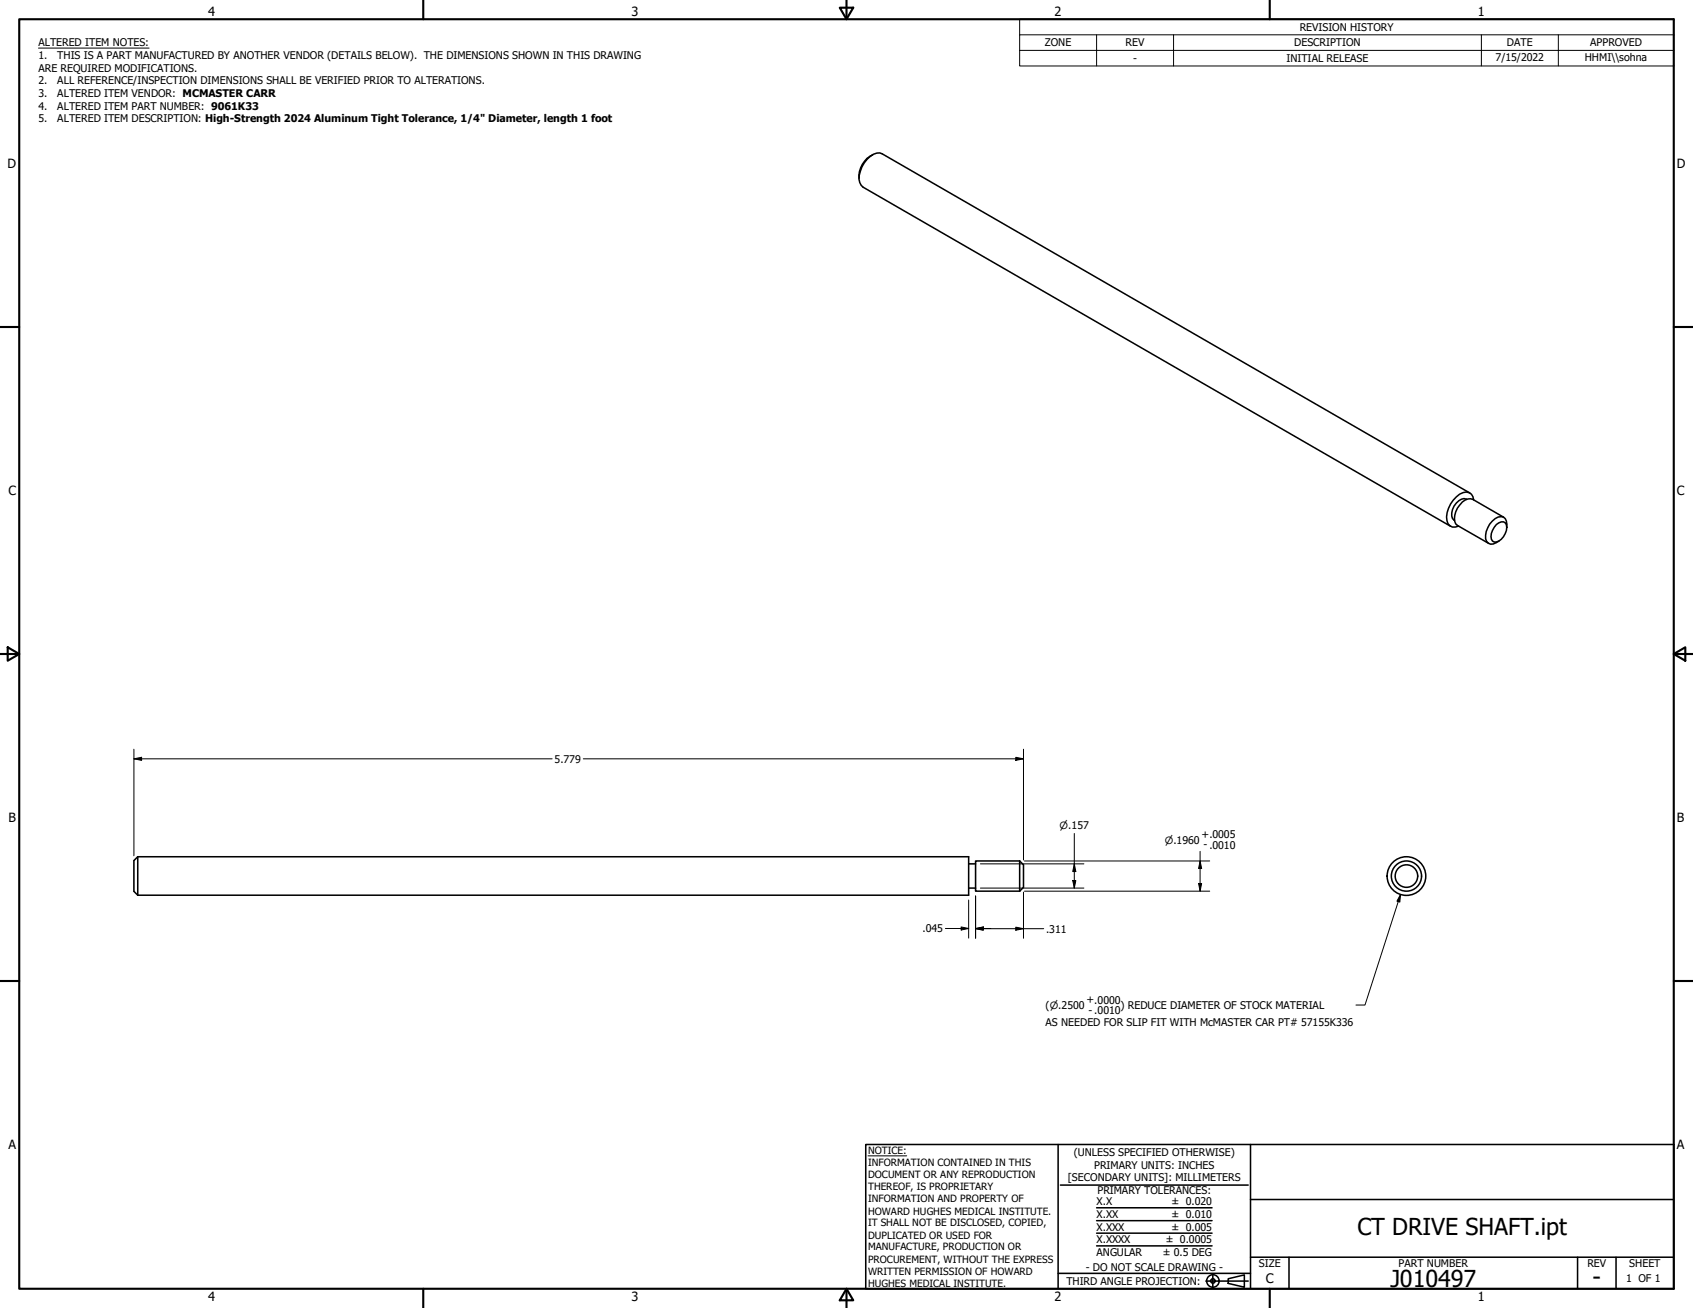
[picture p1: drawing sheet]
<svg xmlns="http://www.w3.org/2000/svg" width="559mm" height="432mm" viewBox="0 0 559 432" stroke-linecap="round" stroke-linejoin="round" font-family="sans-serif">
<!-- layer: Visible (ANSI) -->
<g fill="none" stroke="#000" stroke-width=".51">
<path d="M288 51.1a8 8 0 0 0-4.5 7.8M484.1 164.8a2.04 2.04 0 0 0-2.6 .5 5.4 5.4 0 0 0-2.1 5.9l.7 .6M485.1 162.8l-193.9-112a3.6 3.6 0 0 0-4 .8 9.2 9.2 0 0 0-3.4 8.7l1.1 1.5 193.9 111.9M486.4 165a2.72 2.72 0 0 0-1.7-2.4 2.72 2.72 0 0 0-2.9 .5 9.6 9.6 0 0 0-4.2 8.7 2.52 2.52 0 0 0 3.9 1.9M493.9 173.2a1.94 1.94 0 0 1 3.3 0 5.3 5.3 0 0 1-3.3 5.7h-.7a2.13 2.13 0 0 1-.9-2.8l.9-2zM496.3 170.8l-10.2-6a3.5 3.5 0 0 0-4.3 1.9 6 6 0 0 0-1.3 6.3l10.9 6.4M497.3 174.1a3.2 3.2 0 0 0-1.1-3.4 4.9 4.9 0 0 0-5.2 3.5 4.5 4.5 0 0 0 .2 5.1 3 3 0 0 0 3.5-.7M45.5 282.8l-1.3 1.3v10.2l1.3 1.2M45.5 282.8v12.7M45.5 282.8h274.2v12.7h-274.2M319.7 293.2h2.3M319.7 285.2h2.3"/>
<path d="M336.5 284.2h-14.5v10h14.5M336.5 284.2v10M336.5 284.2l1.3 1.3v7.4l-1.3 1.3"/>
<circle cx="464.2" cy="289.2" r="5"/>
<circle cx="464.2" cy="289.2" r="3.7"/>
<circle cx="464.2" cy="289.2" r="6.4"/>
</g>
<!-- layer: Border (ANSI) -->
<g fill="none" stroke="#000" stroke-width=".7">
<path d="M6.3 6.3h546.1v419.1h-546.1zM139.7 0v6.3M277.2 2.5h4.4l-2.2 3.8zM279.4 0v6.3M419.1 0v6.3M0 107.9h6.3M552.4 107.9h6.4M0 215.9h6.3M2.5 213.7l3.8 2.2-3.8 2.2zM552.4 215.9l3.9-2.2v4.4zM552.4 215.9h6.4M0 323.8h6.3"/>
<path d="M552.4 323.8h6.4M139.7 425.4v6.4M279.4 425.4l2.2 3.9h-4.4zM279.4 425.4v6.4M419.1 425.4v6.4"/>
</g>
<!-- layer: Title (ANSI) -->
<g fill="none" stroke="#000" stroke-width=".51">
<path d="M285.8 377.8h266.6v47.6h-266.6zM349.2 377.8v47.6M412.7 377.8v47.6M350 391.2h62M361.9 398.7h38.1M412.7 396h139.7M361.9 411.3h38.1M361.9 407.1h38.1M361.9 403h38.1M412.7 415h139.7M425.4 415v10.4M520.7 415v10.4"/>
<path d="M533.4 415v10.4M349.2 420.4h63.5M398 422.9h14M400.3 420.6v4.6M405.4 422.1l5.3-1.2v4l-5.3-1.2z"/>
<circle cx="400.3" cy="422.9" r="2.06"/>
<circle cx="400.3" cy="422.9" r=".73"/>
</g>
<path d="M286.5 381.6h12.8" fill="none" stroke="#000" stroke-width=".33"/>
<!-- layer: Symbol (ANSI) -->
<path d="M12.7 15.9h36.5M336.5 11.5v-5.2h215.9v5.2M336.5 16.6h215.9M361.9 11.5v10.3M387.3 11.5v10.3M488.9 11.5v10.3M514.3 11.5v10.3M552.4 11.5h-215.9v5.1M552.4 11.5v10.3h-215.9v-5.2" fill="none" stroke="#000" stroke-width=".33"/>
<!-- layer: Dimension (ANSI) -->
<g fill="none" stroke="#000" stroke-width=".33">
<path d="M44.2 250.5l2.5-.5v1zM44.2 250.5h138M44.2 247.3v35.2M192.5 250.5h145.3M335.3 250l2.5 .5-2.5 .5zM337.8 247.3v36.6M354.6 275.1v18.1M319.7 297.1v12.6M322 295.8v14M323.6 293.2h34.2M323.6 285.2h34.2M337.8 294.5v15.3"/>
<path d="M338.1 294.2h61.2M338.1 284.2h61.2M354.1 290.7h1l-.5 2.5zM354.6 285.2l.5 2.5h-1zM395.6 291.7h1l-.5 2.5zM396.1 284.2l.5 2.5h-1zM396.1 281.1v13.1M462.3 295.3l-.3 2.5-.9-.3zM462.3 295.3l-11.8 36.5h-3M312 306.5h7.7M317.2 306l2.5 .5-2.5 .5zM322 306.5l2.5-.5v1z"/>
<path d="M322 306.6l2.5-.5v1zM322 306.5l22.5 .1M335.3 306.1l2.5 .5-2.5 .5z"/>
</g>
<g fill="#000">
<path d="M44.2 250.5l2.5-.5v1z" fill-rule="evenodd"/>
<path d="M335.3 250l2.5 .5-2.5 .5z" fill-rule="evenodd"/>
<path d="M354.1 290.7h1l-.5 2.5z" fill-rule="evenodd"/>
<path d="M354.6 285.2l.5 2.5h-1z" fill-rule="evenodd"/>
<path d="M395.6 291.7h1l-.5 2.5z" fill-rule="evenodd"/>
<path d="M396.1 284.2l.5 2.5h-1z" fill-rule="evenodd"/>
<path d="M462.3 295.3l-.3 2.5-.9-.3z" fill-rule="evenodd"/>
<path d="M317.2 306l2.5 .5-2.5 .5z" fill-rule="evenodd"/>
<path d="M322 306.5l2.5-.5v1z" fill-rule="evenodd"/>
<path d="M322 306.6l2.5-.5v1z" fill-rule="evenodd"/>
<path d="M335.3 306.1l2.5 .5-2.5 .5z" fill-rule="evenodd"/>
</g>
<g font-size="7.7">
<text x="448.1" y="407.6">CT DRIVE SHAFT.ipt</text>
<text x="458.9" y="424.8">J010497</text>
<text x="525.7" y="424.4">-</text>
</g>
<text font-size="4.3" x="417.8" y="423.5">C</text>
<g font-size="4.2">
<text x="68.7" y="5.3">4</text>
<text x="208.4" y="5.3">3</text>
<text x="348.1" y="5.3">2</text>
<text x="487.8" y="5.3">1</text>
<text x="2.5" y="55.5">D</text>
<text x="553.5" y="55.5">D</text>
<text x="2.8" y="163.4">C</text>
<text x="553.5" y="163.4">C</text>
<text x="2.9" y="271.4">B</text>
<text x="553.5" y="271.4">B</text>
<text x="2.8" y="379.3">A</text>
<text x="553.5" y="379.3">A</text>
<text x="68.7" y="429.5">4</text>
<text x="208.4" y="429.6">3</text>
<text x="348.1" y="429.6">2</text>
<text x="487.8" y="429.5">1</text>
</g>
<g font-size="3.5">
<text x="429" y="10.2">REVISION HISTORY</text>
<text x="12.7" y="15.3">ALTERED ITEM NOTES:</text>
<text x="344.9" y="15.3">ZONE</text>
<text x="371.5" y="15.3">REV</text>
<text x="427.2" y="15.3">DESCRIPTION</text>
<text x="497.4" y="15.3">DATE</text>
<text x="524.9" y="15.3">APPROVED</text>
<text x="12.7" y="19.5">1.</text>
<text x="12.7" y="23.7">ARE REQUIRED MODIFICATIONS.</text>
<text x="18.9" y="19.5">THIS IS A PART MANUFACTURED BY ANOTHER VENDOR (DETAILS BELOW). THE DIMENSIONS SHOWN IN THIS DRAWING</text>
<text x="374" y="20.3">-</text>
<text x="424.6" y="20.4">INITIAL RELEASE</text>
<text x="493.6" y="20.3">7/15/2022</text>
<text x="523.1" y="20.3">HHMI\\sohna</text>
<text x="12.7" y="27.8">2.</text>
<text x="18.9" y="27.8">ALL REFERENCE/INSPECTION DIMENSIONS SHALL BE VERIFIED PRIOR TO ALTERATIONS.</text>
<text x="12.7" y="32">3.</text>
<text x="18.9" y="32">ALTERED ITEM VENDOR: MCMASTER CARR</text>
<text x="12.7" y="36.2">4.</text>
<text x="12.7" y="40.4">5.</text>
<text x="18.9" y="36.2">ALTERED ITEM PART NUMBER: 9061K33</text>
<text x="18.9" y="40.4">ALTERED ITEM DESCRIPTION: High-Strength 2024 Aluminum Tight Tolerance, 1/4&quot; Diameter, length 1 foot</text>
<text x="183.1" y="251.8">5.779</text>
<text x="396.6" y="276.5">+.0005</text>
<text x="397.3" y="280.1">- .0010</text>
<text x="304.5" y="307.8">.045</text>
<text x="345.2" y="307.8">.311</text>
<text x="345.1" y="333.1">(⌀.2500</text>
<text x="358.6" y="331.2">+.0000</text>
<text x="359.3" y="334.6">- .0010</text>
<text x="369.9" y="333.1">) REDUCE DIAMETER OF STOCK MATERIAL</text>
<text x="345.1" y="338.8">AS NEEDED FOR SLIP FIT WITH McMASTER CAR PT# 57155K336</text>
<text x="354.5" y="381.6">(UNLESS SPECIFIED OTHERWISE)</text>
<text x="352.5" y="390">[SECONDARY UNITS]: MILLIMETERS</text>
<text x="361.1" y="385.8">PRIMARY UNITS: INCHES</text>
<text x="362.3" y="394.1">PRIMARY TOLERANCES:</text>
<text x="361.9" y="397.9">X.X</text>
<text x="386.7" y="398">± 0.020</text>
<text x="361.9" y="402.1">X.XX</text>
<text x="361.9" y="406.3">X.XXX</text>
<text x="386.7" y="402.1">± 0.010</text>
<text x="386.7" y="406.3">± 0.005</text>
<text x="361.9" y="410.5">X.XXXX</text>
<text x="384.7" y="410.5">± 0.0005</text>
<text x="358.4" y="419.7">- DO NOT SCALE DRAWING -</text>
<text x="361.9" y="414.6">ANGULAR</text>
<text x="383.8" y="414.7">± 0.5 DEG</text>
<text x="415.5" y="418.4">SIZE</text>
<text x="461.6" y="418.3">PART NUMBER</text>
<text x="523.9" y="418.3">REV</text>
<text x="537.8" y="418.4">SHEET</text>
<text x="352" y="424.2">THIRD ANGLE PROJECTION:</text>
<text x="536.7" y="423.2">1 OF 1</text>
</g>
<g font-size="3.3">
<text x="349.8" y="273.7">⌀.157</text>
<text x="384.4" y="278.5">⌀.1960</text>
<text x="286.5" y="381.1">NOTICE:</text>
<text x="286.5" y="385">INFORMATION CONTAINED IN THIS</text>
<text x="286.5" y="389">DOCUMENT OR ANY REPRODUCTION</text>
<text x="286.5" y="392.9">THEREOF, IS PROPRIETARY</text>
<text x="286.5" y="396.9">INFORMATION AND PROPERTY OF</text>
<text x="286.5" y="400.9">HOWARD HUGHES MEDICAL INSTITUTE.</text>
<text x="286.5" y="404.9">IT SHALL NOT BE DISCLOSED, COPIED,</text>
<text x="286.5" y="408.9">DUPLICATED OR USED FOR</text>
<text x="286.5" y="412.8">MANUFACTURE, PRODUCTION OR</text>
<text x="286.5" y="416.8">PROCUREMENT, WITHOUT THE EXPRESS</text>
<text x="286.5" y="420.8">WRITTEN PERMISSION OF HOWARD</text>
<text x="286.5" y="424.8">HUGHES MEDICAL INSTITUTE.</text>
</g>
</svg>
